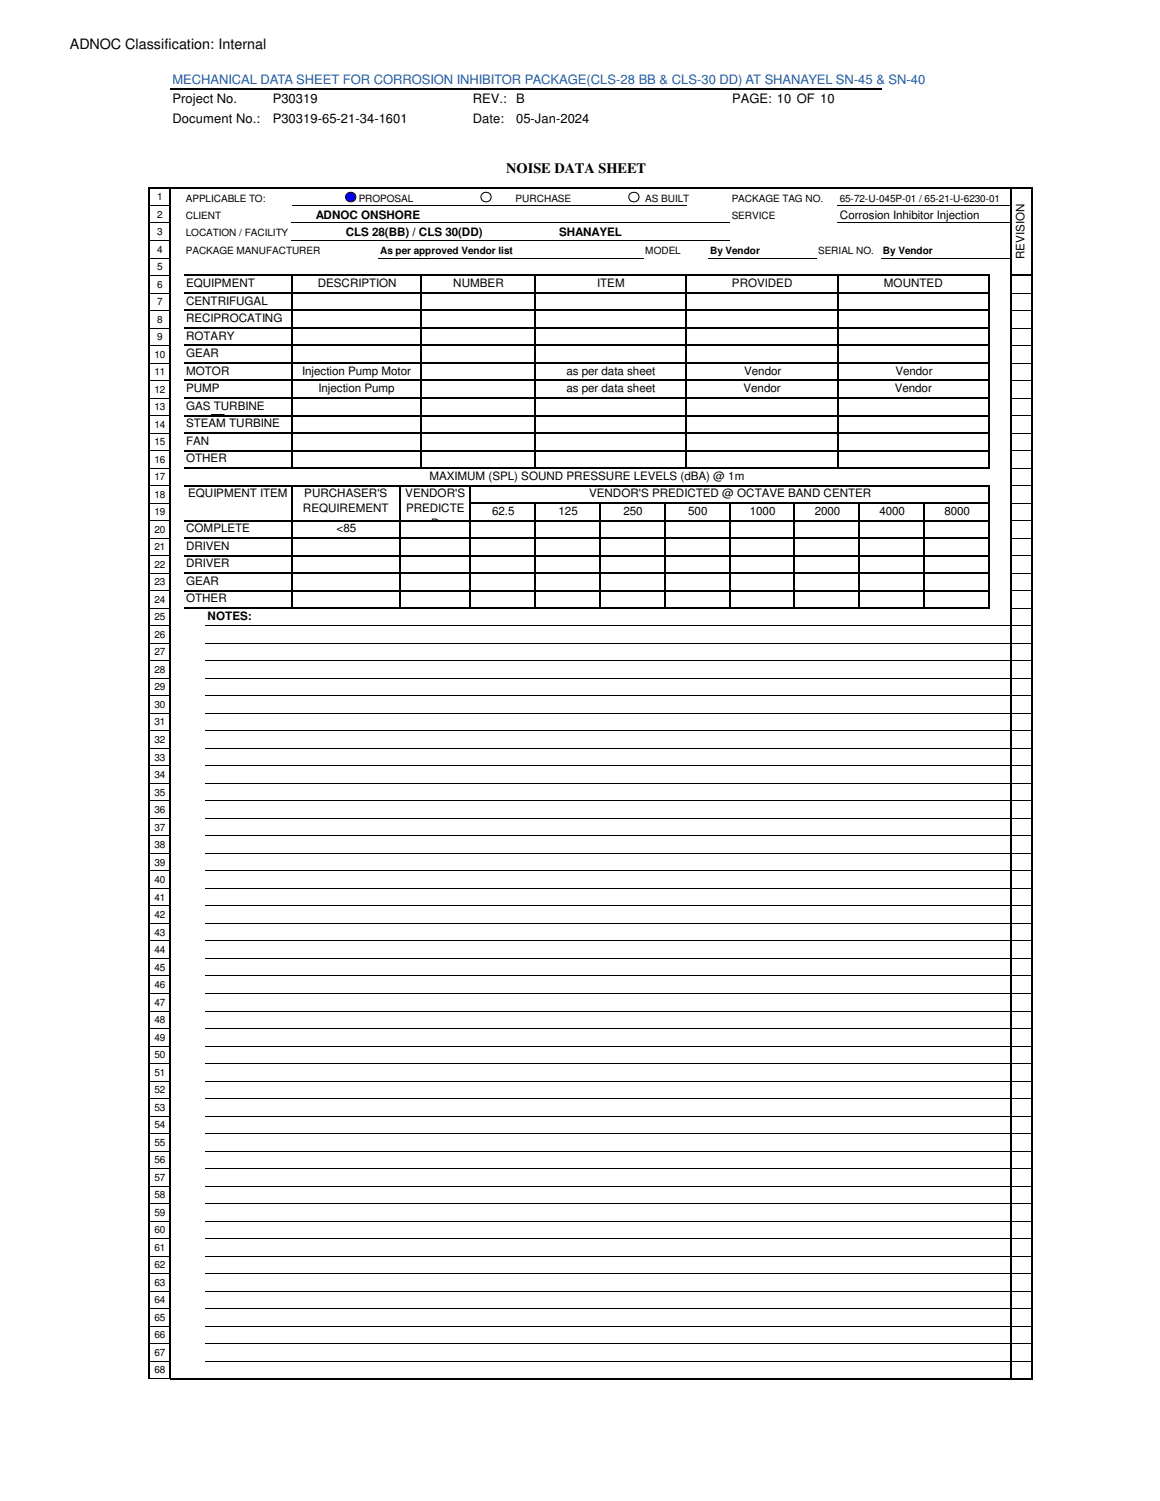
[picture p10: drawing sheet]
<svg xmlns="http://www.w3.org/2000/svg" width="216mm" height="279mm" viewBox="0 0 216 279" stroke-linecap="round" stroke-linejoin="round" font-family="sans-serif">
<g fill="none" stroke="#000" stroke-width=".19">
<path d="M27.8 38.2h3.7M54.3 38.2h73.5M155.9 38.2h32.1M27.8 41.5h3.7M27.8 44.8h3.7M27.8 48h3.7M27.8 51.3h3.7M27.8 54.5h3.7M27.8 57.8h3.7M54.3 41.5h81.5M54.3 44.8h81.5M70.4 48h49.4"/>
<path d="M131.8 48h20.1M155.9 41.5h32.1M164 48h24M188.2 54.5h3.8M188.2 57.8h3.8M27.8 61.1h3.7M27.8 64.3h3.7M27.8 67.6h3.7M27.8 70.8h3.7M27.8 74.1h3.7M27.8 77.4h3.7M188.2 61.1h3.8"/>
<path d="M188.2 64.3h3.8M188.2 67.6h3.8M188.2 70.8h3.8M188.2 74.1h3.8M188.2 77.4h3.8M27.8 80.6h3.7M27.8 83.9h3.7M27.8 87.1h3.7M27.8 90.4h3.7M27.8 93.7h3.7M27.8 96.9h3.7M188.2 80.6h3.8"/>
<path d="M188.2 83.9h3.8M188.2 87.1h3.8M188.2 90.4h3.8M188.2 93.7h3.8M188.2 96.9h3.8M27.8 100.2h3.7M27.8 103.4h3.7M27.8 106.7h3.7M27.8 110h3.7M27.8 113.2h3.7M27.8 116.5h3.7M27.8 119.7h3.7"/>
<path d="M38.2 116.5h149.8M38.2 119.7h149.8M188.2 100.2h3.8M188.2 103.4h3.8M188.2 106.7h3.8M188.2 110h3.8M188.2 113.2h3.8M188.2 116.5h3.8M188.2 119.7h3.8M27.8 123h3.7M27.8 126.3h3.7M27.8 129.5h3.7"/>
<path d="M27.8 132.8h3.7M27.8 136h3.7M27.8 139.3h3.7M38.2 123h149.8M38.2 126.3h149.8M38.2 129.5h149.8M38.2 132.8h149.8M38.2 136h149.8M38.2 139.3h149.8M188.2 123h3.8M188.2 126.3h3.8M188.2 129.5h3.8"/>
<path d="M188.2 132.8h3.8M188.2 136h3.8M188.2 139.3h3.8M27.8 142.6h3.7M27.8 145.8h3.7M27.8 149.1h3.7M27.8 152.3h3.7M27.8 155.6h3.7M27.8 158.9h3.7M38.2 142.6h149.8M38.2 145.8h149.8M38.2 149.1h149.8"/>
<path d="M38.2 152.3h149.8M38.2 155.6h149.8M38.2 158.9h149.8M188.2 142.6h3.8M188.2 145.8h3.8M188.2 149.1h3.8M188.2 152.3h3.8M188.2 155.6h3.8M188.2 158.9h3.8M27.8 162.1h3.7M27.8 165.4h3.7M27.8 168.6h3.7"/>
<path d="M27.8 171.9h3.7M27.8 175.2h3.7M27.8 178.4h3.7M38.2 162.1h149.8M38.2 165.4h149.8M38.2 168.6h149.8M38.2 171.9h149.8M38.2 175.2h149.8M38.2 178.4h149.8M188.2 162.1h3.8M188.2 165.4h3.8M188.2 168.6h3.8"/>
<path d="M188.2 171.9h3.8M188.2 175.2h3.8M188.2 178.4h3.8M27.8 181.7h3.7M27.8 184.9h3.7M27.8 188.2h3.7M27.8 191.5h3.7M27.8 194.7h3.7M27.8 198h3.7M38.2 181.7h149.8M38.2 184.9h149.8M38.2 188.2h149.8"/>
<path d="M38.2 191.5h149.8M38.2 194.7h149.8M38.2 198h149.8M188.2 181.7h3.8M188.2 184.9h3.8M188.2 188.2h3.8M188.2 191.5h3.8M188.2 194.7h3.8M188.2 198h3.8M27.8 201.2h3.7M27.8 204.5h3.7M27.8 207.8h3.7"/>
<path d="M27.8 211h3.7M27.8 214.3h3.7M27.8 217.5h3.7M38.2 201.2h149.8M38.2 204.5h149.8M38.2 207.8h149.8M38.2 211h149.8M38.2 214.3h149.8M38.2 217.5h149.8M188.2 201.2h3.8M188.2 204.5h3.8M188.2 207.8h3.8"/>
<path d="M188.2 211h3.8M188.2 214.3h3.8M188.2 217.5h3.8M27.8 220.8h3.7M27.8 224h3.7M27.8 227.3h3.7M27.8 230.6h3.7M27.8 233.8h3.7M27.8 237.1h3.7M38.2 220.8h149.8M38.2 224h149.8M38.2 227.3h149.8"/>
<path d="M38.2 230.6h149.8M38.2 233.8h149.8M38.2 237.1h149.8M188.2 220.8h3.8M188.2 224h3.8M188.2 227.3h3.8M188.2 230.6h3.8M188.2 233.8h3.8M188.2 237.1h3.8M27.8 240.3h3.7M27.8 243.6h3.7M27.8 246.9h3.7"/>
<path d="M27.8 250.1h3.7M27.8 253.4h3.7M27.8 256.6h3.7M38.2 240.3h149.8M38.2 243.6h149.8M38.2 246.9h149.8M38.2 250.1h149.8M38.2 253.4h149.8M188.2 240.3h3.8M188.2 243.6h3.8M188.2 246.9h3.8M188.2 250.1h3.8"/>
<path d="M188.2 253.4h3.8"/>
</g>
<g fill="none" stroke="#000" stroke-width=".25">
<path d="M31.7 16.6h132.3M27.6 34.8v221.9M27.8 35h164.4M31.7 35.1v221.7M188.1 35.1v221.7M192.1 35.1v221.7M34.2 51.3h150M34.2 54.5h150M34.2 57.8h150M54.3 51.4v35.8M78.4 51.4v35.8M99.6 51.4v35.8"/>
<path d="M127.8 51.4v35.8M155.9 51.4v35.8M184.1 51.4v35.8M188.2 51.3h4M34.2 61h150M34.2 64.3h150M34.2 67.6h150M34.2 70.8h150M34.2 74.1h150M34.2 77.3h150M34.2 80.6h150M34.2 83.9h150"/>
<path d="M34.2 87.1h150M34.2 90.4h150M34.2 96.9h150M54.3 90.5v22.8M74.4 90.5v22.8M87.5 90.5v22.8M87.7 93.6h96.5M99.6 93.8v19.5M111.7 93.8v19.5M123.7 93.8v19.5M135.8 93.8v19.5M147.9 93.8v19.5"/>
<path d="M159.9 93.8v19.5M172 93.8v19.5M184.1 90.5v22.8M34.2 100.2h150M34.2 103.4h150M34.2 106.7h150M34.2 109.9h150M34.2 113.2h150M31.8 256.6h160.4"/>
</g>
<path d="M39.3 77.2h2.4z" fill-rule="evenodd" fill="#fff"/>
<path d="M39.2 77.1h2.6v.2h-2.6zM39.3 77.1h2.4v.2h-2.4l.2-.1z" fill="#000"/>
<circle cx="65.2" cy="36.7" r=".93" fill="#00f"/>
<g fill="#000">
<path d="M64.2 36.7a1.05 1.05 0 0 1 2.1 0 1.05 1.05 0 0 1-2.1 0zM64.4 36.7a.85 .85 0 0 0 1.7 0 .85 .85 0 0 0-1.7 0z"/>
<path d="M89.4 36.7a1.05 1.05 0 0 1 2.1 0 1.05 1.05 0 0 1-2.1 0zM89.6 36.7a.85 .85 0 0 0 1.7 0 .85 .85 0 0 0-1.7 0z"/>
<path d="M116.9 36.7a1.05 1.05 0 0 1 2.1 0 1.05 1.05 0 0 1-2.1 0zM117.1 36.7a.85 .85 0 0 0 1.7 0 .85 .85 0 0 0-1.7 0z"/>
</g>
<g font-size="2.7">
<text x="13" y="9.1">ADNOC Classification: Internal</text>
<text x="94.2" y="32.1">NOISE DATA SHEET</text>
</g>
<text font-size="2.4" fill="#1859a9" x="32.1" y="15.6">MECHANICAL DATA SHEET FOR CORROSION INHIBITOR PACKAGE(CLS-28 BB &amp; CLS-30 DD) AT SHANAYEL SN-45 &amp; SN-40</text>
<g font-size="2.4">
<text x="32.1" y="19.3">Project No.</text>
<text x="32.1" y="22.9">Document No.:</text>
<text x="50.8" y="19.3">P30319</text>
<text x="50.8" y="22.9">P30319-65-21-34-1601</text>
<text x="88" y="22.9">Date:</text>
<text x="88" y="19.3">REV.:</text>
<text x="96.1" y="22.9">05-Jan-2024</text>
<text x="96.1" y="19.3">B</text>
<text x="136.3" y="19.3">PAGE: 10 OF 10</text>
</g>
<g font-size="2.2">
<text x="58.8" y="40.7">ADNOC ONSHORE</text>
<text x="156.3" y="40.7">Corrosion Inhibitor Injection</text>
<text x="64.3" y="44">CLS 28(BB) / CLS 30(DD)</text>
<text x="104.1" y="44">SHANAYEL</text>
<text x="34.6" y="53.5">EQUIPMENT</text>
<text x="59.1" y="53.5">DESCRIPTION</text>
<text x="84.4" y="53.5">NUMBER</text>
<text x="111.2" y="53.5">ITEM</text>
<text x="136.2" y="53.5">PROVIDED</text>
<text x="164.5" y="53.5">MOUNTED</text>
<text x="190.7" y="48.2" transform="rotate(-90 190.7 48.2)">REVISION</text>
<text x="34.6" y="56.3">TYPE</text>
<text x="34.6" y="56.7">CENTRIFUGAL</text>
<text x="34.6" y="59.5">COMPRESSOR</text>
<text x="34.6" y="60">RECIPROCATING</text>
<text x="83.4" y="56.3">REQUIRED</text>
<text x="109" y="56.3">NUMBER</text>
<text x="140.5" y="56.3">BY</text>
<text x="168.6" y="56.3">BY</text>
<text x="34.6" y="63.2">ROTARY</text>
<text x="34.6" y="62.8">COMPRESSOR</text>
<text x="34.6" y="66">COMPRESSOR</text>
<text x="34.6" y="66.5">GEAR</text>
<text x="34.6" y="69.8">MOTOR</text>
<text x="56.3" y="69.8">Injection Pump Motor</text>
<text x="105.4" y="69.8">as per data sheet</text>
<text x="138.5" y="69.8">Vendor</text>
<text x="166.7" y="69.8">Vendor</text>
<text x="34.6" y="73">PUMP</text>
<text x="34.6" y="76.3">GAS TURBINE</text>
<text x="59.3" y="73">Injection Pump</text>
<text x="79.3" y="72.6">Not</text>
<text x="79.3" y="75.8">Not</text>
<text x="105.4" y="73">as per data sheet</text>
<text x="138.4" y="73">Vendor</text>
<text x="166.5" y="73">Vendor</text>
<text x="34.6" y="82.8">FAN</text>
<text x="34.6" y="79.5">STEAM TURBINE</text>
<text x="34.6" y="86.1">OTHER</text>
<text x="79.9" y="89.3">MAXIMUM (SPL) SOUND PRESSURE LEVELS (dBA) @ 1m</text>
<text x="35" y="92.6">EQUIPMENT ITEM</text>
<text x="56.4" y="95.4">REQUIREMENT</text>
<text x="56.6" y="92.6">PURCHASER'S</text>
<text x="75.4" y="92.6">VENDOR'S</text>
<text x="75.6" y="95.4">PREDICTE</text>
<text x="91.6" y="95.8">62.5</text>
<text x="104" y="95.8">125</text>
<text x="109.6" y="92.6">VENDOR'S PREDICTED @ OCTAVE BAND CENTER</text>
<text x="116" y="95.8">250</text>
<text x="128.1" y="95.8">500</text>
<text x="139.6" y="95.8">1000</text>
<text x="151.6" y="95.8">2000</text>
<text x="163.7" y="95.8">4000</text>
<text x="175.8" y="95.8">8000</text>
<text x="34.6" y="99.1">COMPLETE</text>
<text x="34.6" y="101.9">TRAIN</text>
<text x="62.7" y="99.1">&lt;85</text>
<text x="80.2" y="98.2">D</text>
<text x="34.6" y="102.4">DRIVEN</text>
<text x="34.6" y="105.2">EQUIPMENT</text>
<text x="34.6" y="105.6">DRIVER</text>
<text x="34.6" y="108.9">GEAR</text>
<text x="34.6" y="112.1">OTHER</text>
<text x="38.7" y="115.4">NOTES:</text>
</g>
<g font-size="1.9">
<text x="29.3" y="37.3">1</text>
<text x="29.3" y="40.5">2</text>
<text x="34.6" y="37.7">APPLICABLE TO:</text>
<text x="34.6" y="40.7">CLIENT</text>
<text x="66.8" y="37.7">PROPOSAL</text>
<text x="96" y="37.7">PURCHASE</text>
<text x="120.1" y="37.7">AS BUILT</text>
<text x="136.2" y="40.7">SERVICE</text>
<text x="136.2" y="37.7">PACKAGE TAG NO.</text>
<text x="156.3" y="37.7">65-72-U-045P-01 / 65-21-U-6230-01</text>
<text x="29.3" y="43.8">3</text>
<text x="29.3" y="47">4</text>
<text x="34.6" y="44">LOCATION / FACILITY</text>
<text x="34.6" y="47.2">PACKAGE MANUFACTURER</text>
<text x="70.8" y="47.2">As per approved Vendor list</text>
<text x="120.1" y="47.2">MODEL</text>
<text x="132.2" y="47.2">By Vendor</text>
<text x="152.3" y="47.2">SERIAL NO.</text>
<text x="164.3" y="47.2">By Vendor</text>
<text x="29.3" y="50.3">5</text>
<text x="29.3" y="53.6">6</text>
<text x="29.3" y="56.8">7</text>
<text x="29.3" y="60.1">8</text>
<text x="29.3" y="63.3">9</text>
<text x="28.7" y="66.6">10</text>
<text x="28.7" y="69.9">11</text>
<text x="28.7" y="73.1">12</text>
<text x="28.7" y="76.4">13</text>
<text x="28.7" y="79.6">14</text>
<text x="28.7" y="82.9">15</text>
<text x="28.7" y="86.1">16</text>
<text x="28.7" y="89.4">17</text>
<text x="28.7" y="92.7">18</text>
<text x="28.7" y="95.9">19</text>
<text x="28.7" y="99.2">20</text>
<text x="28.7" y="102.4">21</text>
<text x="28.7" y="105.7">22</text>
<text x="28.7" y="109">23</text>
<text x="28.7" y="112.2">24</text>
<text x="28.7" y="115.5">25</text>
<text x="28.7" y="118.7">26</text>
<text x="28.7" y="122">27</text>
<text x="28.7" y="125.3">28</text>
<text x="28.7" y="128.5">29</text>
<text x="28.7" y="131.8">30</text>
<text x="28.7" y="135">31</text>
<text x="28.7" y="138.3">32</text>
<text x="28.7" y="141.6">33</text>
<text x="28.7" y="144.8">34</text>
<text x="28.7" y="148.1">35</text>
<text x="28.7" y="151.3">36</text>
<text x="28.7" y="154.6">37</text>
<text x="28.7" y="157.9">38</text>
<text x="28.7" y="161.1">39</text>
<text x="28.7" y="164.4">40</text>
<text x="28.7" y="167.6">41</text>
<text x="28.7" y="170.9">42</text>
<text x="28.7" y="174.2">43</text>
<text x="28.7" y="177.4">44</text>
<text x="28.7" y="180.7">45</text>
<text x="28.7" y="183.9">46</text>
<text x="28.7" y="187.2">47</text>
<text x="28.7" y="190.5">48</text>
<text x="28.7" y="193.7">49</text>
<text x="28.7" y="197">50</text>
<text x="28.7" y="200.2">51</text>
<text x="28.7" y="203.5">52</text>
<text x="28.7" y="206.8">53</text>
<text x="28.7" y="210">54</text>
<text x="28.7" y="213.3">55</text>
<text x="28.7" y="216.5">56</text>
<text x="28.7" y="219.8">57</text>
<text x="28.7" y="223.1">58</text>
<text x="28.7" y="226.3">59</text>
<text x="28.7" y="229.6">60</text>
<text x="28.7" y="232.8">61</text>
<text x="28.7" y="236.1">62</text>
<text x="28.7" y="239.4">63</text>
<text x="28.7" y="242.6">64</text>
<text x="28.7" y="245.9">65</text>
<text x="28.7" y="249.1">66</text>
<text x="28.7" y="252.4">67</text>
<text x="28.7" y="255.7">68</text>
</g>
</svg>
